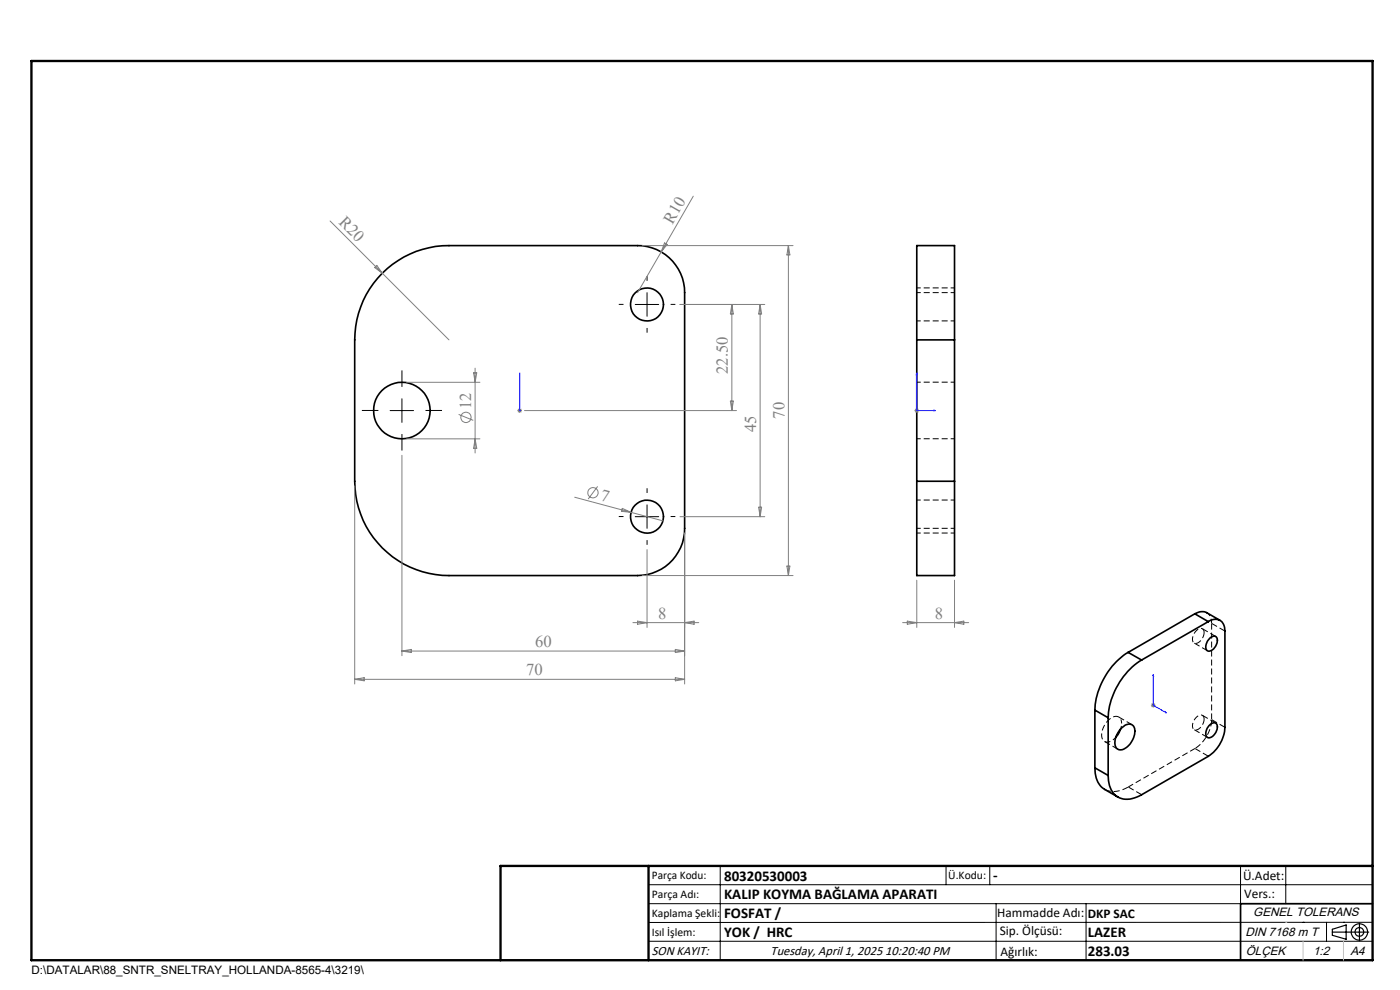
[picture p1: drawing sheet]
<svg xmlns="http://www.w3.org/2000/svg" width="297mm" height="210mm" viewBox="0 0 297 210" stroke-linecap="round" stroke-linejoin="round" font-family="sans-serif">
<g fill="none" stroke="#000" stroke-width=".35">
<path d="M81.1 58a20 20 0 0 1 14.1-5.9h40.1a10 10 0 0 1 9.9 10v50a10 10 0 0 1-9.9 10h-40.1a20 20 0 0 1-20-20v-30a20.1 20.1 0 0 1 5.9-14.1zM194.5 72.1v-20h8v20M194.5 72.1h8M194.5 72.1v30M202.5 72.1v30M194.5 102.1v20h8v-20M194.5 102.1h8M239.3 138.4a15.7 15.7 0 0 0-7 12.2M239.3 138.4l2.9 1.6M253.5 130.2a2.6 2.6 0 0 1 2.5-.2l2.8 1.6M253.5 130.2l2.8 1.7M253.5 130.2l-14.2 8.2"/>
<path d="M256.3 131.9a2.15 2.15 0 0 1 2.5-.3 2.15 2.15 0 0 1 1.1 2.3v20.4a8 8 0 0 1-3.6 6.1l-14.1 8.2a4.7 4.7 0 0 1-5.7 0 5.6 5.6 0 0 1-1.4-4.1M256.3 131.9l-14.1 8.1M256.6 135.4a.91 .91 0 0 1 1.3-.4 .91 .91 0 0 1 .3 1.3 1.88 1.88 0 0 1-2.1 1.7 2 2 0 0 1 .5-2.6zM232.3 150.6l2.8 1.7M232.3 150.6v12.3M235.1 152.3v12.2M237.7 154.6l-1 1.8M237.8 154.5a1.89 1.89 0 0 1 2.5-.6 3.1 3.1 0 0 1-.4 3.6 2.53 2.53 0 0 1-2.8 1.4 2.36 2.36 0 0 1-.1-3.1zM242.2 140a15.7 15.7 0 0 0-7.1 12.3M256.5 153.9a1.09 1.09 0 0 1 1.6-.3 2.22 2.22 0 0 1-1.8 2.9 1.4 1.4 0 0 1-.2-2.1zM232.3 162.9a5.1 5.1 0 0 0 2.1 4.6l2.8 1.6M232.3 162.9l2.8 1.6"/>
<path d="M291.2 191.7h-28v12"/>
<circle cx="137.3" cy="64.6" r="3.5"/>
<circle cx="85.3" cy="87.1" r="6"/>
<circle cx="137.3" cy="109.6" r="3.5"/>
</g>
<path d="M194.5 62.1h8M194.5 68.1h8M202.5 61.1h-8M194.5 93.1h8M202.5 81.1h-8M194.5 113.1h8M202.5 112.1h-8M202.5 106.1h-8M237.9 153.5a1.35 1.35 0 0 0-.7-1.5 1.35 1.35 0 0 0-1.7 .4 4 4 0 0 0-1.5 4.6 1.56 1.56 0 0 0 2.4-.3l.3-.3" fill="none" stroke="#000" stroke-width=".21" stroke-dasharray="1.3 .6" stroke-dashoffset=".4" stroke-linecap="butt"/>
<path d="M237.7 154.6l.2-1.1" fill="none" stroke="#000" stroke-width=".21" stroke-dasharray="1.3 .6" stroke-dashoffset=".6" stroke-linecap="butt"/>
<g fill="none" stroke="#000" stroke-width=".21" stroke-dasharray="1.3 .6" stroke-linecap="butt">
<path d="M253.3 136.4l2.9 1.6M255.4 134.2a.84 .84 0 0 0-.6-.9 .84 .84 0 0 0-1 .4 1.96 1.96 0 0 0-.5 2.7 1.94 1.94 0 0 0 2.1-2v-.2M257 132.2l2.9 1.7M257.9 135l-2.8-1.6M234.3 157.3l2.9 1.6M240.2 153.7l-2.9-1.6M253.3 154.8l2.9 1.6M253.5 158.8l2.8 1.6M255.4 152.5a.84 .84 0 0 0-.6-.9 .84 .84 0 0 0-1 .5 1.96 1.96 0 0 0-.5 2.7 1.94 1.94 0 0 0 2.1-2v-.3M257 152.6v-20.4M257.9 153.4l-2.8-1.7M259.9 154.3l-2.9-1.7"/>
<path d="M242.2 168.6l-2.8-1.7"/>
</g>
<path d="M239.4 166.9a5.1 5.1 0 0 1-5 .5" fill="none" stroke="#000" stroke-width=".21" stroke-dasharray="1.3 .6" stroke-dashoffset="-.1" stroke-linecap="butt"/>
<path d="M256 129.9a2.47 2.47 0 0 1 1 2.3" fill="none" stroke="#000" stroke-width=".21" stroke-dasharray="1.3 .6" stroke-dashoffset=".3" stroke-linecap="butt"/>
<path d="M239.4 166.9l14.1-8.1" fill="none" stroke="#000" stroke-width=".21" stroke-dasharray="1.3 .6" stroke-dashoffset=".1" stroke-linecap="butt"/>
<path d="M257 152.6a7.8 7.8 0 0 1-3.5 6.2" fill="none" stroke="#000" stroke-width=".21" stroke-dasharray="1.3 .6" stroke-dashoffset="-.2" stroke-linecap="butt"/>
<g fill="none" stroke="#808080" stroke-width=".21">
<path d="M70 46.9l25.2 25.2M79.9 56.3l1.2 1.7-1.6-1.2zM136.2 52.1h32M140.3 53.4l-5 8.7M141 51.5l.5 .3-1.2 1.6zM147.1 41.6l-6.8 11.8M167.3 52.1v70M167.3 52.1l.3 2h-.7zM100.5 79.1h.6l-.3 2zM100.8 78.1v18M144.3 64.6h17.9M155.3 64.6v22.5"/>
<path d="M155.3 64.6l.3 2h-.7zM161.3 64.6l.3 2h-.7zM161.3 64.6v45M85.3 96.6v42.5M86.3 81.1h15.5M86.3 93.1h15.5M97.3 87.9l3.1 1.3M100.8 93.1l.3 2h-.6zM109.7 87.1h1M109.9 86.7l.7 .7M110.2 86.6v1M110.6 86.7l-.7 .7"/>
<path d="M111.3 87.1h44.9M154.9 85.1h.7l-.3 2zM194 87.1h1M194.1 86.7l.7 .7M194.5 86.6v1M194.8 86.7l-.7 .7M75.2 103.1v42M121.9 105.5l12 3.2M126.8 103.2l-2 2.7M132 107.8l1.9 .9-2-.2zM133.9 108.7l6.7 1.8M137.3 116.6v16.5"/>
<path d="M144.3 109.6h17.9M145.2 113.1v32M160.9 107.6h.7l-.3 2zM85.3 138.1h59.9M85.3 138.1l1.9-.3v.6zM134.3 132.1h13.9M135.3 131.8l2 .3-2 .3zM136.2 122.1h32M143.3 137.8l1.9 .3-1.9 .3zM145.2 132.1l2-.3v.6zM166.9 120.1h.7l-.3 2zM191.5 132.1h14"/>
<path d="M192.5 131.8l2 .3-2 .3zM194.5 123.1v10M202.5 123.1v10M202.5 132.1l2-.3v.6zM75.2 144.1h70M75.2 144.1l2.1-.4v.7zM143.3 143.7l1.9 .4-1.9 .3zM244.2 149.6h.9M244.3 149.3l.7 .7M244.7 149.1v1M245 149.3l-.7 .7"/>
<circle cx="98.9" cy="88.5" r="1.08"/>
<circle cx="125.8" cy="104.5" r="1.09"/>
</g>
<g fill="none" stroke="#000" stroke-width=".25">
<path d="M282.6 197.7h7.8M282.6 197.1l3-.9v3l-3-.8zM288.4 195.8v3.8M106.2 203.7h185"/>
<circle cx="288.4" cy="197.7" r="1.74"/>
<circle cx="288.4" cy="197.7" r=".93"/>
</g>
<path d="M110.2 79.1v.4v-.4M110.2 79.1v8M194.5 79.1l.1 .4h-.2zM194.5 79.1v8h4M110.2 87v.2zM110.2 87.1h.1M198.1 87l.4 .1-.4 .1zM244.7 143.1v.3h-.1zM244.7 143.1v6.5l2.8 1.6M247.2 151l.3 .2h-.3z" fill="none" stroke="#00f" stroke-width=".21"/>
<path d="M137.3 59.6v-1M132.3 64.6h-1M137.3 69.6v1M142.3 64.6h1M80.3 87.1h-3.5M85.3 82.1v-3.5M85.3 92.1v3.5M90.3 87.1h3.5M132.3 109.6h-1M137.3 104.6v-1M137.3 114.6v1M142.3 109.6h1" fill="none" stroke="#000" stroke-width=".21" stroke-dasharray="15.2 1.3 1.3 1.3" stroke-linecap="butt"/>
<g fill="none" stroke="#000" stroke-width=".21">
<path d="M134.8 64.6h4.9M137.3 62.1v5M82.8 87.1h4.9M85.3 84.6v5M134.8 109.6h4.9M137.3 107.1v5M137.6 187.7h153.6M137.6 191.7h153.6M137.6 199.7h153.6M152.8 183.7v20M200.7 183.7v4M210 183.7v4"/>
<path d="M211.3 191.7v12M230.4 191.7v12M263.2 183.7v20M272.8 183.7v8M276.4 195.6h.1M281.4 195.6v4.1M285 195.6h.1M291.2 195.6l-153.6 .1"/>
</g>
<path d="M6.7 12.9h284.5v190.8h-284.5zM137.6 183.7v20M291.2 183.7h-185v20" fill="none" stroke="#000" stroke-width=".5"/>
<path d="M276.4 199.7v4M285 199.7v4" fill="none" stroke="#c0c0c0" stroke-width=".21"/>
<path d="M272.8 195.6h.1" fill="none" stroke="#c0c0c0" stroke-width=".25"/>
<g fill="#00f">
<path d="M110.2 87v.2zM110.2 79.1v.4z"/>
<path d="M247.2 151l.3 .2h-.3zM244.7 143.1v.3h-.1z"/>
<path d="M198.1 87l.4 .1-.4 .1zM194.5 79.1l.1 .4h-.2z"/>
</g>
<g font-size="3.5" fill="#808080">
<text x="71.8" y="47.4" transform="rotate(45 71.8 47.4)">R20</text>
<text x="142.6" y="47.6" transform="rotate(-60 142.6 47.6)">R10</text>
<text x="154.4" y="79.3" transform="rotate(-90 154.4 79.3)">22.50</text>
<text x="100" y="86.7" transform="rotate(-90 100 86.7)">12</text>
<text x="166.4" y="88.8" transform="rotate(-90 166.4 88.8)">70</text>
<text x="160.4" y="91.6" transform="rotate(-90 160.4 91.6)">45</text>
<text x="127.2" y="106" transform="rotate(15 127.2 106)">7</text>
<text x="139.6" y="131.2">8</text>
<text x="198.3" y="131.2">8</text>
<text x="113.5" y="137.2">60</text>
<text x="111.6" y="143.2">70</text>
</g>
<g font-size="3.2">
<text x="153.6" y="190.8">KALIP KOYMA BAĞLAMA APARATI</text>
<text x="153.6" y="186.8">80320530003</text>
<text x="210.7" y="186.6">-</text>
<text x="153.6" y="194.8">FOSFAT /</text>
<text x="153.6" y="198.8">YOK / HRC</text>
<text x="230.8" y="198.7">LAZER</text>
<text x="230.8" y="202.8">283.03</text>
</g>
<g font-size="2.8">
<text x="263.7" y="186.7">Ü.Adet:</text>
<text x="263.9" y="190.5">Vers.:</text>
<text x="211.5" y="194.5">Hammadde Adı:</text>
<text x="230.8" y="194.7">DKP SAC</text>
<text x="138.3" y="202.6">SON KAYIT:</text>
<text x="163.5" y="202.6">Tuesday, April 1, 2025 10:20:40 PM</text>
<text x="212.1" y="198.4">Sip. Ölçüsü:</text>
<text x="212.2" y="202.7">Ağırlık:</text>
</g>
<g font-size="2.6">
<text x="265.9" y="194.4">GENEL TOLERANS</text>
<text x="264.2" y="198.5">DIN 7168 m T</text>
<text x="264.3" y="202.6">ÖLÇEK</text>
<text x="278.5" y="202.6">1:2</text>
<text x="286.5" y="202.6">A4</text>
</g>
<g font-size="2.5">
<text x="138.3" y="186.4">Parça Kodu:</text>
<text x="138.3" y="190.5">Parça Adı:</text>
<text x="201.2" y="186.5">Ü.Kodu:</text>
<text x="138.3" y="194.5">Kaplama Şekli:</text>
<text x="138.3" y="198.6">Isıl İşlem:</text>
<text x="6.7" y="206.7">D:\DATALAR\88_SNTR_SNELTRAY_HOLLANDA-8565-4\3219\</text>
</g>
</svg>
